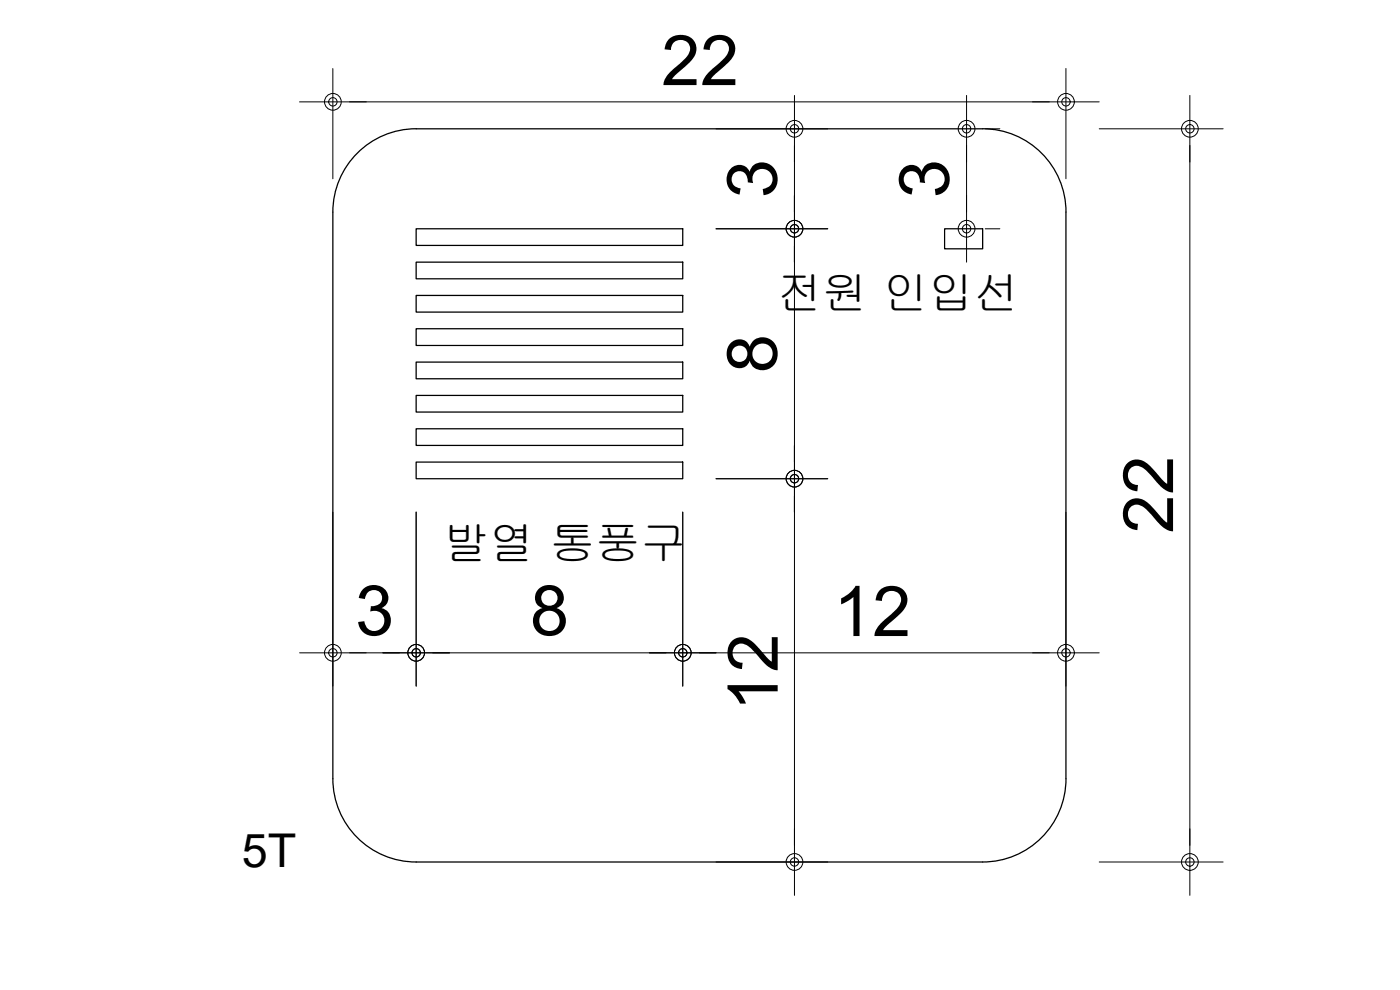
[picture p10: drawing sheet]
<svg xmlns="http://www.w3.org/2000/svg" width="420mm" height="297mm" viewBox="0 0 420 297" stroke-linecap="round" stroke-linejoin="round" font-family="sans-serif">
<!-- layer: MAIN -->
<path d="M107.2 46a24.8 24.8 0 0 1 17.7-7.3l170-.1a25 25 0 0 1 25 25v170a25 25 0 0 1-25 25h-170a25 25 0 0 1-25-25v-170a24.9 24.9 0 0 1 7.3-17.6zM124.9 68.6h80v5h-80zM124.9 78.7h80v5h-80zM283.5 68.6h11.4v6.1h-11.4zM124.9 98.6h80v5.1h-80zM124.9 88.6h80v5h-80zM124.9 108.6h80v5h-80zM124.9 118.6h80v5h-80zM124.9 138.6h80v5h-80zM124.9 128.7h80v4.9h-80z" fill="none" stroke="#000" stroke-width=".38"/>
<!-- layer: AA-AXIS-DIMS -->
<g fill="none" stroke="#000" stroke-width=".3">
<path d="M99.9 20.6v33M104.9 30.6h210M214.9 38.7h33.5M295.7 38.7h4.4M319.9 20.6v33M329.9 38.7h37.2M238.4 43.6v20M290.1 43.6v20M357.1 43.6v210M214.9 68.6h33.5M238.4 73.6v65M295.7 68.6h4.4"/>
<path d="M99.9 153.6v52.3M124.9 153.6v52.3M204.9 153.6v52.3M214.9 143.6h33.5M238.4 148.6v105M319.9 153.6v52.3M104.9 195.9h15M129.9 195.9h70M209.9 195.9h105M214.9 258.6h33.5M329.9 258.6h37.2"/>
</g>
<!-- layer: 0 -->
<g fill="none" stroke="#000" stroke-width=".3">
<path d="M89.9 30.6h20M238.4 28.6v20M290.1 28.6v20M309.9 30.6h20M357.1 28.6v20M238.4 58.7v20M290.1 58.7v20M238.4 133.6v20M89.9 195.9h20M114.9 195.9h20M194.9 195.9h20M309.9 195.9h20"/>
<path d="M238.4 248.6v20M357.1 248.6v20"/>
<circle cx="99.9" cy="30.6" r="1.26"/>
<circle cx="99.9" cy="30.6" r="2.51"/>
<circle cx="238.4" cy="38.6" r="2.51"/>
<circle cx="238.4" cy="38.6" r="1.26"/>
<circle cx="290.1" cy="38.6" r="2.51"/>
<circle cx="290.1" cy="38.6" r="1.26"/>
<circle cx="319.9" cy="30.6" r="2.51"/>
<circle cx="319.9" cy="30.6" r="1.26"/>
<circle cx="357.1" cy="38.6" r="2.51"/>
<circle cx="357.1" cy="38.6" r="1.26"/>
<circle cx="238.4" cy="68.6" r="2.51"/>
<circle cx="238.4" cy="68.6" r="1.26"/>
<circle cx="290.1" cy="68.6" r="1.26"/>
<circle cx="290.1" cy="68.6" r="2.51"/>
<circle cx="238.4" cy="143.6" r="2.51"/>
<circle cx="238.4" cy="143.6" r="1.26"/>
<circle cx="99.9" cy="195.9" r="1.26"/>
<circle cx="99.9" cy="195.9" r="2.51"/>
<circle cx="124.9" cy="195.9" r="2.51"/>
<circle cx="124.9" cy="195.9" r="1.26"/>
<circle cx="204.9" cy="195.9" r="2.51"/>
<circle cx="204.9" cy="195.9" r="1.26"/>
<circle cx="319.9" cy="195.9" r="2.51"/>
<circle cx="319.9" cy="195.9" r="1.26"/>
<circle cx="238.4" cy="258.6" r="1.26"/>
<circle cx="238.4" cy="258.6" r="2.51"/>
<circle cx="357.1" cy="258.6" r="1.26"/>
<circle cx="357.1" cy="258.6" r="2.51"/>
</g>
<g font-size="21">
<text x="198.5" y="25.5">22</text>
<text x="233.1" y="59.4" transform="rotate(-90 233.1 59.4)">3</text>
<text x="284.8" y="59.4" transform="rotate(-90 284.8 59.4)">3</text>
<text x="233.1" y="111.9" transform="rotate(-90 233.1 111.9)">8</text>
<text x="352.1" y="160" transform="rotate(-90 352.1 160)">22</text>
<text x="106.6" y="190.6">3</text>
<text x="159.1" y="190.6">8</text>
<text x="250.2" y="190.8">12</text>
<text x="233.4" y="213.4" transform="rotate(-90 233.4 213.4)">12</text>
</g>
<text font-size="14" x="72.6" y="260.2">5T</text>
<g font-size="13.6">
<text x="233.2" y="92.6">전원 인입선</text>
<text x="133.2" y="167.6">발열 통풍구</text>
</g>
</svg>
